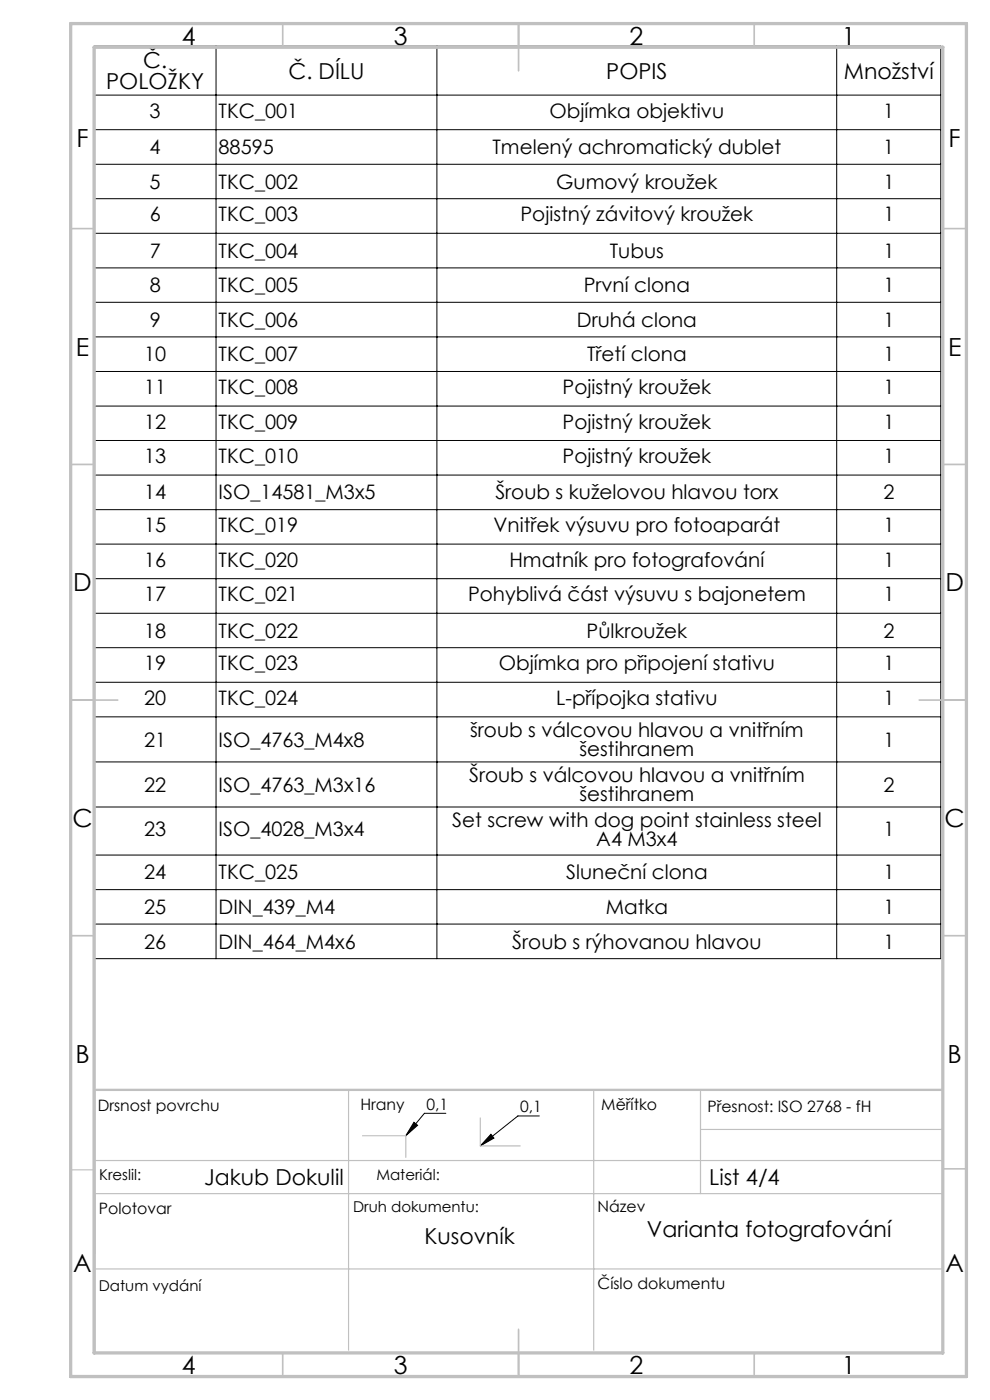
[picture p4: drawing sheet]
<svg xmlns="http://www.w3.org/2000/svg" width="210mm" height="297mm" viewBox="0 0 210 297" stroke-linecap="round" stroke-linejoin="round" font-family="sans-serif">
<g fill="none" stroke="#000" stroke-width=".21">
<path d="M20 9.8h179.6v193.6h-179.6zM45.8 9.8v193.6M92.7 9.8v193.6M177.5 9.8v193.6M20 20.2h179.6M20 27.5h179.6M20 34.9h179.6M20 42.2h179.6M20 49.5h179.6M20 56.8h179.6M20 64.1h179.6M20 71.5h179.6"/>
<path d="M20 78.8h179.6M20 86.1h179.6M20 93.4h179.6M20 100.8h179.6M20 108.1h179.6M20 115.4h179.6M20 122.8h179.6M20 130.1h179.6M20 137.4h179.6M20 144.7h179.6M20 152.1h179.6M20 161.6h179.6"/>
<path d="M20 171.2h179.6M20 181.4h179.6M20 188.7h179.6M20 196h179.6M87.8 238.1l.8 .6-2.5 2.2zM94.6 236.2h-4.6l-3.9 4.7M114.4 236.7h-4.5l-8 6.4M104.1 240.6l.7 .8-2.9 1.7z"/>
</g>
<path d="M73.9 231.2v55.3M101.9 237.2v5.9h8.4M125.9 231.2v55.3M148.6 231.2v22M148.6 239.6h51.4M15 248.2h5M20 246.2h180M20 253.2h180M76.9 240.9h9.2v4.6M20 269.2h180" fill="none" stroke="#c0c0c0" stroke-width=".25"/>
<g fill="none" stroke="#c0c0c0" stroke-width=".35">
<path d="M60 5v5M110 5v10M160 5v5M15 48.5h5M200 48.5h5M15 98.5h5M200 98.5h5M15 148.5h10M195 148.5h10M15 198.5h5M200 198.5h5M20 253.2v12.9"/>
<path d="M200 248h5M60 287v5M110 282v10M160 287v5"/>
</g>
<path d="M200 231.2h-180v55.3" fill="none" stroke="#c0c0c0" stroke-width=".5"/>
<path d="M15 5h190v287h-190zM20 10h180v277h-180z" fill="none" stroke="#c0c0c0" stroke-width=".7"/>
<path d="M104.1 240.6l.7 .8-2.9 1.7zM87.8 238.1l.8 .6-2.5 2.2z" fill="#000"/>
<g font-size="5.3">
<text x="38.5" y="9.5">4</text>
<text x="83.5" y="9.5">3</text>
<text x="133.6" y="9.5">2</text>
<text x="178.6" y="9.5">1</text>
<text x="16.2" y="31.3">F</text>
<text x="201.2" y="31.3">F</text>
<text x="16.1" y="75.5">E</text>
<text x="201.1" y="75.5">E</text>
<text x="15.5" y="125.5">D</text>
<text x="200.5" y="125.5">D</text>
<text x="15.4" y="175.5">C</text>
<text x="200.4" y="175.5">C</text>
<text x="16" y="225.5">B</text>
<text x="201" y="225.5">B</text>
<text x="15.5" y="269.8">A</text>
<text x="200.5" y="269.8">A</text>
<text x="38.5" y="291.5">4</text>
<text x="83.5" y="291.5">3</text>
<text x="133.6" y="291.5">2</text>
<text x="178.6" y="291.5">1</text>
</g>
<g font-size="4.7">
<text x="30.4" y="14.4">Č.</text>
<text x="61.2" y="16.7">Č. DÍLU</text>
<text x="128.6" y="16.7">POPIS</text>
<text x="179" y="16.7">Množství</text>
<text x="22.5" y="18.9">POLOŽKY</text>
<text x="43.3" y="251.3">Jakub Dokulil</text>
<text x="150.4" y="251.3">List 4/4</text>
<text x="90" y="264">Kusovník</text>
<text x="137.2" y="262.5">Varianta fotografování</text>
</g>
<g font-size="4.2">
<text x="31.7" y="25">3</text>
<text x="46.4" y="25">TKC_001</text>
<text x="116.6" y="25">Objímka objektivu</text>
<text x="187.4" y="25">1</text>
<text x="31.7" y="32.7">4</text>
<text x="46.4" y="32.7">88595</text>
<text x="104.5" y="32.7">Tmelený achromatický dublet</text>
<text x="187.4" y="32.7">1</text>
<text x="31.7" y="40">5</text>
<text x="46.4" y="40">TKC_002</text>
<text x="118" y="40">Gumový kroužek</text>
<text x="187.4" y="40">1</text>
<text x="31.8" y="47">6</text>
<text x="46.4" y="47">TKC_003</text>
<text x="110.4" y="47">Pojistný závitový kroužek</text>
<text x="187.4" y="47">1</text>
<text x="31.8" y="54.7">7</text>
<text x="46.4" y="54.7">TKC_004</text>
<text x="129.4" y="54.7">Tubus</text>
<text x="187.4" y="54.7">1</text>
<text x="31.8" y="62">8</text>
<text x="46.4" y="62">TKC_005</text>
<text x="123.8" y="62">První clona</text>
<text x="187.4" y="62">1</text>
<text x="31.8" y="69.3">9</text>
<text x="46.4" y="69.3">TKC_006</text>
<text x="122.4" y="69.3">Druhá clona</text>
<text x="187.4" y="69.3">1</text>
<text x="30.6" y="76.7">10</text>
<text x="46.4" y="76.7">TKC_007</text>
<text x="124.5" y="76.7">Třetí clona</text>
<text x="187.4" y="76.7">1</text>
<text x="30.6" y="83.6">11</text>
<text x="46.4" y="83.6">TKC_008</text>
<text x="119.3" y="83.6">Pojistný kroužek</text>
<text x="187.4" y="83.6">1</text>
<text x="30.6" y="90.9">12</text>
<text x="46.4" y="90.9">TKC_009</text>
<text x="119.3" y="90.9">Pojistný kroužek</text>
<text x="187.4" y="90.9">1</text>
<text x="30.6" y="98.2">13</text>
<text x="46.4" y="98.2">TKC_010</text>
<text x="119.3" y="98.2">Pojistný kroužek</text>
<text x="187.4" y="98.2">1</text>
<text x="30.6" y="106">14</text>
<text x="46.4" y="106">ISO_14581_M3x5</text>
<text x="105.1" y="106">Šroub s kuželovou hlavou torx</text>
<text x="187.4" y="106">2</text>
<text x="30.6" y="112.9">15</text>
<text x="46.4" y="112.9">TKC_019</text>
<text x="104.7" y="112.9">Vnitřek výsuvu pro fotoaparát</text>
<text x="187.4" y="112.9">1</text>
<text x="30.6" y="120.2">16</text>
<text x="46.4" y="120.2">TKC_020</text>
<text x="108" y="120.2">Hmatník pro fotografování</text>
<text x="187.4" y="120.2">1</text>
<text x="30.6" y="127.6">17</text>
<text x="46.4" y="127.6">TKC_021</text>
<text x="99.3" y="127.6">Pohyblivá část výsuvu s bajonetem</text>
<text x="187.4" y="127.6">1</text>
<text x="30.6" y="135.3">18</text>
<text x="46.4" y="135.3">TKC_022</text>
<text x="124.4" y="135.3">Půlkroužek</text>
<text x="187.4" y="135.3">2</text>
<text x="30.6" y="142.2">19</text>
<text x="46.4" y="142.2">TKC_023</text>
<text x="105.8" y="142.2">Objímka pro připojení stativu</text>
<text x="187.4" y="142.2">1</text>
<text x="30.6" y="149.5">20</text>
<text x="46.4" y="149.5">TKC_024</text>
<text x="118" y="149.5">L-přípojka stativu</text>
<text x="187.4" y="149.5">1</text>
<text x="30.6" y="158.4">21</text>
<text x="46.4" y="158.4">ISO_4763_M4x8</text>
<text x="99.7" y="156.3">šroub s válcovou hlavou a vnitřním</text>
<text x="122.9" y="160.4">šestihranem</text>
<text x="187.4" y="158.4">1</text>
<text x="30.6" y="167.9">22</text>
<text x="46.4" y="167.9">ISO_4763_M3x16</text>
<text x="99.5" y="165.9">Šroub s válcovou hlavou a vnitřním</text>
<text x="187.4" y="167.9">2</text>
<text x="122.9" y="170">šestihranem</text>
<text x="30.6" y="177.4">23</text>
<text x="46.4" y="177.4">ISO_4028_M3x4</text>
<text x="95.9" y="175.4">Set screw with dog point stainless steel</text>
<text x="126.5" y="179.5">A4 M3x4</text>
<text x="187.4" y="177.4">1</text>
<text x="30.6" y="186.6">24</text>
<text x="46.4" y="186.6">TKC_025</text>
<text x="120.1" y="186.6">Sluneční clona</text>
<text x="187.4" y="186.6">1</text>
<text x="30.6" y="193.9">25</text>
<text x="46.4" y="193.9">DIN_439_M4</text>
<text x="128.5" y="193.9">Matka</text>
<text x="187.4" y="193.9">1</text>
<text x="30.6" y="201.2">26</text>
<text x="46.4" y="201.2">DIN_464_M4x6</text>
<text x="108.7" y="201.2">Šroub s rýhovanou hlavou</text>
<text x="187.4" y="201.2">1</text>
</g>
<g font-size="3.3">
<text x="20.7" y="235.7">Drsnost povrchu</text>
<text x="76.4" y="235.4">Hrany</text>
<text x="90.5" y="235.4">0,1</text>
<text x="110.4" y="236">0,1</text>
<text x="127.5" y="235.4">Měřítko</text>
<text x="150.1" y="236">Přesnost: ISO 2768 - fH</text>
<text x="21" y="257.5">Polotovar</text>
<text x="126.8" y="257">Název</text>
<text x="126.8" y="273.4">Číslo dokumentu</text>
</g>
<g font-size="3.2">
<text x="21" y="250.3">Kreslil:</text>
<text x="79.8" y="250.3">Materiál:</text>
<text x="74.9" y="257">Druh dokumentu:</text>
<text x="21" y="273.8">Datum vydání</text>
</g>
</svg>
